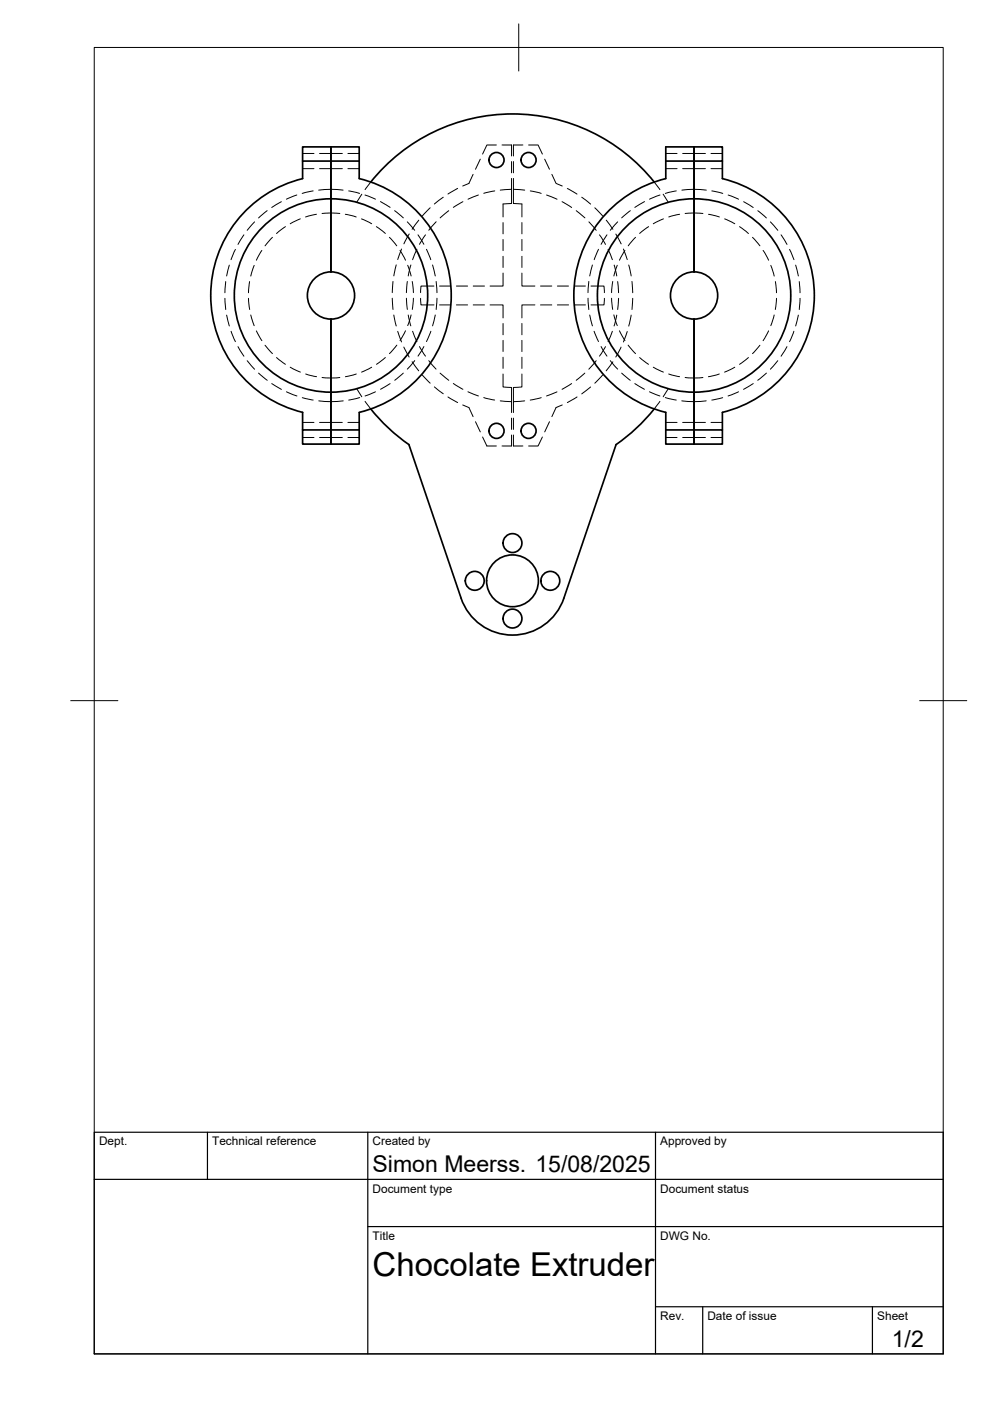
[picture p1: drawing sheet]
<svg xmlns="http://www.w3.org/2000/svg" width="210mm" height="297mm" viewBox="0 0 210 297" stroke-linecap="round" stroke-linejoin="round" font-family="sans-serif">
<!-- layer: Visible -->
<g fill="none" stroke="#000" stroke-width=".36">
<path d="M64.2 37.9a25.5 25.5 0 0 0-19.5 24.7 25.5 25.5 0 0 0 19.5 24.8M70.2 31.1h6v3M70.2 31.1v26.5M70.2 31.1v3h-6v3.8M70.2 31.1h-6v3M78.6 38.6a38.5 38.5 0 0 1 60.1 0M141.2 34.1h12v-3h-6v26.5M153.2 37.9a25.5 25.5 0 0 1 19.5 24.7 25.5 25.5 0 0 1-19.5 24.8M153.2 34.1v3.8M70.2 42.1v-8h6v3.8a25.5 25.5 0 0 1 19.5 24.7 25.5 25.5 0 0 1-19.5 24.8M70.2 42.1v15.5M70.2 57.6a5 5 0 0 1 5 5 5 5 0 0 1-5 5.1"/>
<path d="M70.2 57.6a5 5 0 0 0-5 5 5 5 0 0 0 5 5.1M70.2 42.1a20.5 20.5 0 0 1 20.5 20.5 20.5 20.5 0 0 1-20.5 20.5M70.2 42.1a20.5 20.5 0 0 0-20.5 20.5 20.5 20.5 0 0 0 20.5 20.5M147.2 57.6v-26.5h-6v6.8a25.5 25.5 0 0 0-19.5 24.7 25.5 25.5 0 0 0 19.5 24.8M147.2 57.6a5 5 0 0 0-5 5 5 5 0 0 0 5 5.1M147.2 57.6a5 5 0 0 1 5 5 5 5 0 0 1-5 5.1M70.2 67.7v26.5h-6v-3h6v3h6v-3M70.2 67.7v15.4M147.2 67.7v26.5M64.2 87.4v3.8M70.2 83.1v8.1h6v-3.8M78.6 86.7a38.5 38.5 0 0 0 8.1 7.6l11.1 32.5a11.5 11.5 0 0 0 10.9 7.8 11.5 11.5 0 0 0 10.8-7.8l11.1-32.5a38.5 38.5 0 0 0 8.1-7.6"/>
<path d="M141.2 87.4v3.8h12v3h-6M141.2 91.2v3h6M153.2 87.4v3.8"/>
<circle cx="105.3" cy="33.9" r="1.6"/>
<circle cx="112.1" cy="33.9" r="1.6"/>
<circle cx="147.2" cy="62.7" r="20.5"/>
<circle cx="105.3" cy="91.4" r="1.6"/>
<circle cx="112.1" cy="91.4" r="1.6"/>
<circle cx="108.7" cy="115.1" r="2"/>
<circle cx="100.7" cy="123.1" r="2"/>
<circle cx="108.7" cy="131.1" r="2"/>
<circle cx="108.7" cy="123.1" r="5.5"/>
<circle cx="116.7" cy="123.1" r="2"/>
</g>
<!-- layer: Hidden -->
<g fill="none" stroke="#000" stroke-width=".21">
<path d="M64.2 35.8h2.4M64.2 32.5h2.4M67.8 35.8h4.8M67.8 32.5h4.8M73.8 35.8h2.4M73.8 32.5h2.4M78.6 38.6l-1.2 1.6M97 39.9l-2 1.2M100.3 37l-.9 1.9-1.3 .5M101.8 33.7l-1 2.2M105.2 30.7h-2l-.9 2M106.4 30.7h2.1v2.4"/>
<path d="M108.5 37.8v2.3l-2.4 .2M108.5 34.3v2.3M108.9 34.3v2.3M108.9 37.8v2.3M110.9 30.7h-2v2.4M112.1 30.7h2l.9 2M115.5 33.7l1 2.2M117 37l.9 1.9 1.3 .5M120.3 40l2 1.2M138.7 38.6l1.2 1.6M141.2 35.8h2.4M141.2 32.5h2.4"/>
<path d="M144.7 35.8h4.9M144.7 32.5h4.9M150.7 35.8h2.5M150.7 32.5h2.5M47.9 59.7l-.2 2.4M48.6 56.2l-.6 2.3M49.9 52.9l-.9 2.2M51.7 49.8l-1.2 2M52.9 59.7l-.2 2.4M53.9 56.3l-.7 2.2M54 47l-1.6 1.8M55.5 53.1l-1.1 2.1"/>
<path d="M56.6 44.7l-1.8 1.5M57.8 50.3l-1.6 1.8M59.6 42.8l-2 1.2M60.5 48.1l-1.9 1.4M62.9 41.3l-2.2 .9M63.7 46.4l-2.2 1M66.4 40.5l-2.3 .5M67.1 45.4l-2.3 .6M67.6 40.3a19.9 19.9 0 0 1 5.1 0M68.3 45.3h3.8M73.2 45.4l2.3 .6M73.9 40.5l2.3 .5"/>
<path d="M76.6 46.4l2.2 1M76.7 41.2l-1.1 1.7M77.4 41.3l2.2 .9M79.8 48.1l1.9 1.4M80.7 42.7l2 1.3M82.6 50.3l1.5 1.8M83.3 59.7l-.1 2.3M83.7 44.7l1.8 1.5M84 56.2l-.5 2.3M84.8 53.1l1.2 2.1M85.1 52.8l-.8 2.2M86.4 47l1.5 1.8"/>
<path d="M86.4 59.7l-.2 2.3M86.4 56.2l.8 2.3M86.8 49.6l-1.2 2.1M87.1 56.2l-.5 2.3M87.4 59.7l.3 2.3M88.4 52.9l-.9 2.2M88.6 49.8l1.3 2M88.8 46.7l-1.4 1.9M90.2 49.8l-1.3 2M90.4 52.9l.9 2.2M91.2 44.1l-1.6 1.7M91.7 56.2l.6 2.3"/>
<path d="M92.5 59.7l.1 2.3M92.5 47l-1.6 1.8M94 41.8l-1.9 1.5M95.1 44.7l-1.8 1.5M98.1 42.8l-2 1.2M101.4 41.3l-2.2 .9M104.9 40.5l-2.3 .5M106.7 57.9v2.7h-2.8M106.7 47.2v2.4M106.7 50.8v2.3M106.7 54.3v2.4M108.5 40.1v3l-1.8 .2v2.7"/>
<path d="M108.9 40.1v3l1.8 .2v2.7M108.9 40.1l2.4 .2M110.7 57.9v2.7h2.7M110.7 47.2v2.4M110.7 50.8v2.3M110.7 54.3v2.4M112.4 40.5l2.3 .5M115.9 41.3l2.2 .9M119.2 42.8l2 1.2M122.2 44.7l1.8 1.5M123.3 41.8l1.9 1.5M124.8 59.7l-.1 2.3"/>
<path d="M124.9 47l1.5 1.8M125.6 56.2l-.6 2.3M126.1 44.1l1.7 1.7M126.9 52.9l-.9 2.2M127.1 49.8l1.3 2M128.5 46.7l1.4 1.9M128.7 49.8l-1.3 2M128.9 52.9l.9 2.2M129.9 59.7l-.2 2.3M130.2 56.2l.6 2.3M130.6 49.6l1.1 2.1M130.9 56.2l-.7 2.3"/>
<path d="M131 47l-1.6 1.8M131 59.7l.1 2.4M132.2 52.8l.8 2.2M132.5 53.1l-1.2 2.1M133.3 56.2l.5 2.3M133.6 44.7l-1.8 1.5M134 59.7l.2 2.4M134.7 50.3l-1.5 1.8M136.7 42.7l-2.1 1.3M137.5 48.1l-1.9 1.4M139.9 41.3l-2.2 .9M140.6 41.2l1.1 1.7"/>
<path d="M140.7 46.4l-2.2 1M143.4 40.5l-2.3 .5M144.1 45.4l-2.3 .6M144.6 40.3a19.9 19.9 0 0 1 5.2 0M145.3 45.3h3.7M150.2 45.4l2.3 .6M150.9 40.5l2.3 .5M153.6 46.4l2.2 1M154.4 41.3l2.2 .9M156.8 48.1l1.9 1.4M157.7 42.8l2 1.2M159.6 50.3l1.5 1.8"/>
<path d="M160.7 44.7l1.8 1.5M161.8 53.1l1.2 2.1M163.3 47l1.6 1.8M163.4 56.3l.7 2.2M164.4 59.7l.2 2.4M165.6 49.8l1.3 2M167.4 52.9l.9 2.2M168.7 56.2l.6 2.3M169.5 59.7l.1 2.4M47.7 63.3l.2 2.3M48 66.8l.6 2.3M49 70.2l.9 2.2"/>
<path d="M50.5 73.5l1.2 2M52.4 76.5l1.6 1.8M52.7 63.3l.2 2.3M53.2 66.8l.7 2.3M54.4 70.2l1.1 2M54.8 79.1l1.9 1.5M56.2 73.2l1.6 1.8M58.6 75.8l1.9 1.4M61.5 77.9l2.2 1M64.8 79.3l2.3 .6M75.5 79.3l-2.3 .6M78.8 77.9l-2.1 1"/>
<path d="M81.7 75.8l-1.9 1.4M83.2 63.2l.1 2.4M83.5 66.8l.5 2.3M84.1 73.2l-1.5 1.8M84.3 70.3l.8 2.2M85.5 79.1l-1.8 1.5M85.6 73.6l1.1 2.1M86 70.1l-1.2 2.1M86.2 63.2l.2 2.4M86.6 66.8l.5 2.3M87.2 66.8l-.8 2.2M87.4 76.7l1.4 1.9"/>
<path d="M87.5 70.2l.9 2.2M87.7 63.2l-.3 2.4M87.9 76.5l-1.5 1.8M88.9 73.5l1.3 2M89.2 63.3l.1 1.4h2.7M89.6 79.5l1.6 1.7M89.9 73.5l-1.3 2M90.9 76.5l1.6 1.8M91.4 70.2l-1 2.2M92 60.6h-2.7l-.1 1.4M92.3 66.8l-.6 2.3M92.6 63.2l-.1 2.4"/>
<path d="M93.2 64.7h2.4M93.2 60.6h2.4M93.3 79.1l1.8 1.5M96.8 64.7h2.3M96.8 60.6h2.3M100.3 64.7h2.4M100.3 60.6h2.4M103.9 64.7h2.8v2.7M106.7 79.3v2.7l1.8 .2v5.3M106.7 68.6v2.4M106.7 72.2v2.3M106.7 75.7v2.4"/>
<path d="M110.7 79.3v2.7l-1.8 .2v3M110.7 68.6v2.4M110.7 72.2v2.3M110.7 75.7v2.4M113.4 64.7h-2.7v2.7M114.6 64.7h2.4M114.6 60.6h2.4M118.2 64.7h2.3M118.2 60.6h2.3M121.8 64.7h2.3M121.8 60.6h2.3M124 79.1l-1.8 1.5"/>
<path d="M124.7 63.2l.1 2.4M125 66.8l.6 2.3M125.3 60.6h2.8v1.4M126 70.2l.9 2.2M126.4 76.5l-1.6 1.8M127.4 73.5l1.3 2M127.8 79.5l-1.7 1.7M128.1 63.3v1.4h-2.8M128.4 73.5l-1.3 2M129.4 76.5l1.6 1.8M129.7 63.2l.2 2.4M129.8 70.2l-.9 2.2"/>
<path d="M129.9 76.7l-1.4 1.9M130.2 66.8l.7 2.2M130.8 66.8l-.6 2.3M131.1 63.3l-.1 2.3M131.3 70.1l1.2 2.1M131.7 73.6l-1.1 2.1M131.8 79.1l1.8 1.5M133 70.3l-.8 2.2M133.2 73.2l1.5 1.8M133.8 66.8l-.5 2.3M134.2 63.3l-.2 2.3M135.6 75.8l1.9 1.4"/>
<path d="M138.5 77.9l2.2 1M141.8 79.3l2.3 .6M152.5 79.3l-2.3 .6M155.8 77.9l-2.2 1M158.7 75.8l-1.9 1.4M161.1 73.2l-1.5 1.8M162.5 79.1l-1.8 1.5M163 70.2l-1.2 2M164.1 66.8l-.7 2.3M164.6 63.3l-.2 2.3M164.9 76.5l-1.6 1.8M166.9 73.5l-1.3 2"/>
<path d="M168.3 70.2l-.9 2.2M169.3 66.8l-.6 2.3M169.6 63.3l-.1 2.3M57.6 81.3l2.1 1.3M60.7 83.1l2.2 .9M64.1 84.3l2.3 .5M64.2 89.6h2.4M64.2 92.8h2.4M67.6 85a19.9 19.9 0 0 0 5.2 0M67.8 89.6h4.8M67.8 92.8h4.8M68.3 80h3.8"/>
<path d="M73.8 89.6h2.4M73.8 92.8h2.4M75.6 82.4l1.1 1.7M76.3 84.3l-2.4 .5M77.4 85.1l1.2 1.6M79.6 83.1l-2.2 .9M82.7 81.3l-2 1.2M92.1 82l1.9 1.5M95 84.2l2 1.2M96.1 81.3l2 1.2M98.1 85.9l1.3 .5 .9 1.9M99.2 83.1l2.2 .9"/>
<path d="M100.8 89.4l1 2.2M102.3 92.7l.9 1.9h2M102.6 84.3l2.3 .5M106.1 85l2.4 .2M108.5 88.7v2.3M108.5 92.2v2.4h-2.1M108.9 92.2v2.4h2M108.9 88.7v2.3M111.3 85l-2.4 .2v2.3M114.7 84.3l-2.3 .5M115 92.7l-.9 1.9h-2M116.5 89.4l-1 2.2"/>
<path d="M118.1 83.1l-2.2 .9M119.2 85.9l-1.3 .5-.9 1.9M121.2 81.3l-2 1.2M122.3 84.2l-2 1.2M125.2 82l-1.9 1.5M134.6 81.3l2 1.2M137.7 83.1l2.2 .9M139.9 85.1l-1.2 1.6M141.1 84.3l2.3 .5M141.2 89.6h2.4M141.2 92.8h2.4M141.7 82.4l-1.1 1.7"/>
<path d="M144.5 85a19.9 19.9 0 0 0 5.2 0M144.7 89.6h4.9M144.7 92.8h4.9M145.3 80h3.7M150.7 89.6h2.5M150.7 92.8h2.5M153.2 84.3l-2.3 .5M156.6 83.1l-2.2 .9M159.7 81.3l-2.1 1.3"/>
</g>
<!-- layer: BORDER -->
<path d="M20 10.1h180v276.9h-180zM110 5.1v10M15 148.6h10M195 148.6h10" fill="none" stroke="#000" stroke-width=".21"/>
<!-- layer: TITLEBLOCK -->
<path d="M20 240.1h180v46.9h-180zM20 250h180M44 240.1v9.9M78 240.1v46.9M139 240.1v46.9M78 260.1h122M139 277.1h61M149 277.1v9.9M185 277.1v9.9" fill="none" stroke="#000" stroke-width=".25"/>
<text font-size="7" x="79" y="270.6">Chocolate Extruder</text>
<g font-size="4.9">
<text x="79" y="248.5">Simon Meerss. 15/08/2025</text>
<text x="189.1" y="285.7">1/2</text>
</g>
<g font-size="2.5">
<text x="21" y="242.9">Dept.</text>
<text x="45" y="242.9">Technical reference</text>
<text x="79" y="242.9">Created by</text>
<text x="140" y="242.9">Approved by</text>
<text x="79" y="252.8">Document type</text>
<text x="140" y="252.8">Document status</text>
<text x="79" y="262.9">Title</text>
<text x="140" y="262.9">DWG No.</text>
<text x="140" y="279.9">Rev.</text>
<text x="150" y="279.9">Date of issue</text>
<text x="186" y="279.9">Sheet</text>
</g>
</svg>
